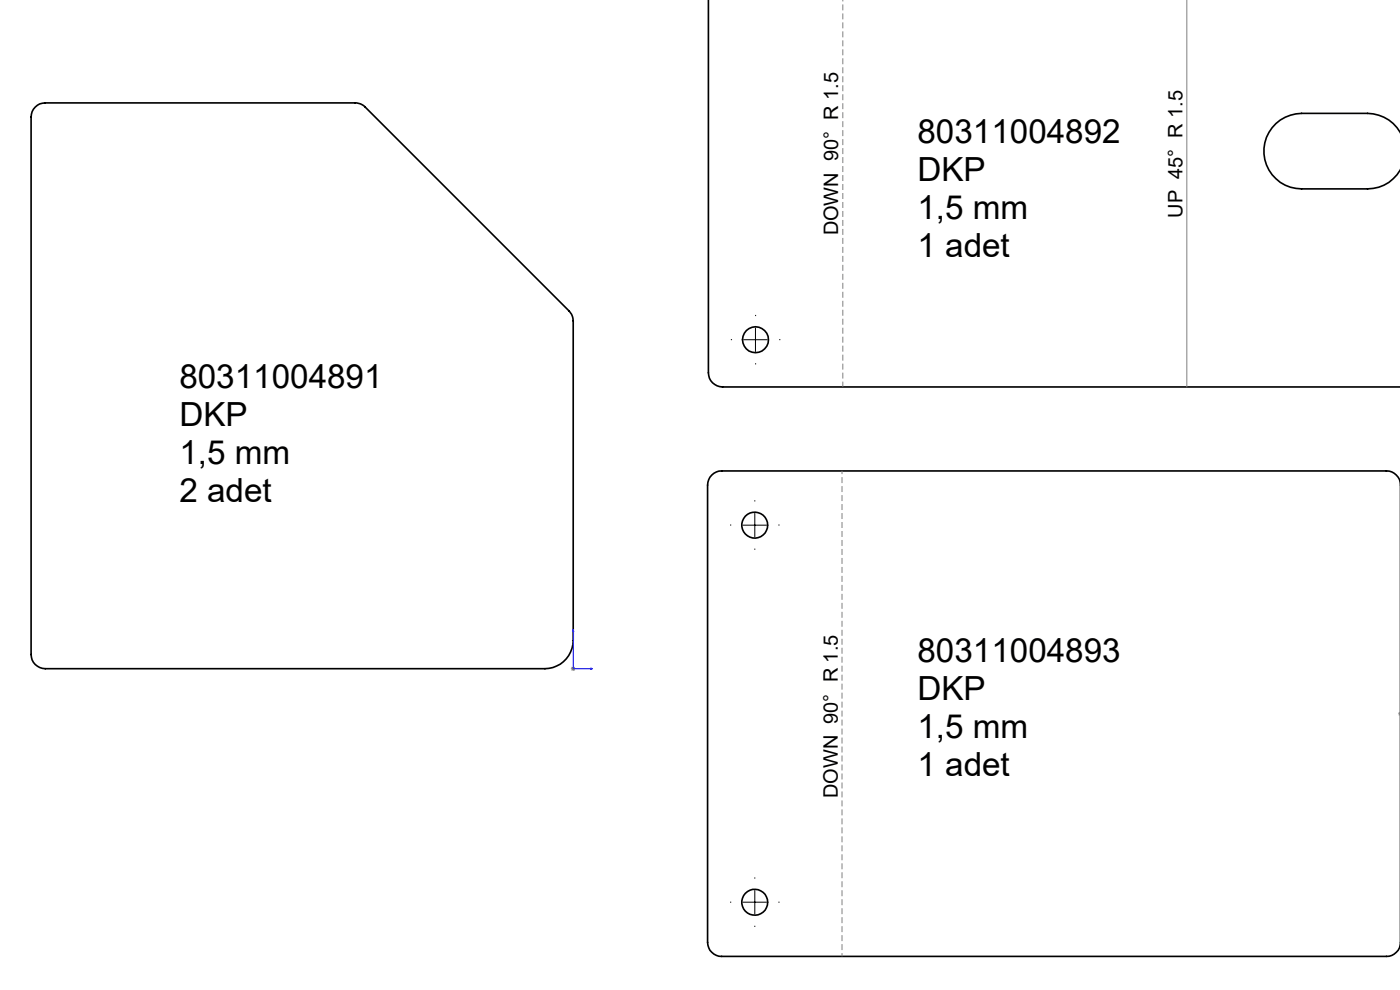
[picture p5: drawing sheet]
<svg xmlns="http://www.w3.org/2000/svg" width="297mm" height="210mm" viewBox="0 0 297 210" stroke-linecap="round" stroke-linejoin="round" font-family="sans-serif">
<g fill="none" stroke="#000" stroke-width=".35">
<path d="M150.3 -.1v79.2a3 3 0 0 0 3 3h143.8M7.5 22.7a2.73 2.73 0 0 1 2.1-.9h65.8a2.87 2.87 0 0 1 2.1 .9l43.2 43.3a3.1 3.1 0 0 1 .9 2.1v67.7a6 6 0 0 1-6 6h-106a3 3 0 0 1-3-3v-114a2.87 2.87 0 0 1 .9-2.1zM297.1 28.1a8 8 0 0 0-7-4h-14a8 8 0 0 0-8 8 8 8 0 0 0 8 8h14a7.9 7.9 0 0 0 7-4M297.1 102.4a2.98 2.98 0 0 0-3-2.5h-141a3 3 0 0 0-3 3v97a3 3 0 0 0 3 3h141a2.98 2.98 0 0 0 3-2.5"/>
<circle cx="160.3" cy="72.1" r="2.75"/>
<circle cx="160.1" cy="111.4" r="2.74"/>
<circle cx="160.1" cy="191.4" r="2.74"/>
</g>
<path d="M121.6 133.5l.1 .4h-.2zM121.6 133.5v8.3h4.2M125.3 141.7l.5 .1-.5 .1zM297.1 151.4h.1" fill="none" stroke="#00f" stroke-width=".21"/>
<path d="M251.8 0v82.1M121.1 141.8h1M121.2 141.5l.8 .7M121.6 141.3v1M122 141.5l-.8 .7M296.6 151.4h.5M296.8 151.1l.3 .2M297.1 151.5l-.3 .3" fill="none" stroke="#808080" stroke-width=".21"/>
<path d="M155.3 72h-.3M160.3 67v-.2M160.3 77v.3M165.3 72h.2M155.1 111.4h-.2M160.1 106.4v-.3M160.1 116.4v.2M165.1 111.4h.3M155.1 191.4h-.2M160.1 186.4v-.3M160.1 196.4v.2M165.1 191.4h.3" fill="none" stroke="#000" stroke-width=".21" stroke-dasharray="15.2 1.3 1.3 1.3" stroke-linecap="butt"/>
<path d="M178.8 82v-82" fill="none" stroke="#808080" stroke-width=".21" stroke-dasharray="1.3 .6" stroke-dashoffset=".2" stroke-linecap="butt"/>
<path d="M178.6 99.9v103" fill="none" stroke="#808080" stroke-width=".21" stroke-dasharray="1.3 .6" stroke-dashoffset=".6" stroke-linecap="butt"/>
<path d="M157.8 72.1h5M160.3 69.6v5M157.6 111.4h5M160.1 108.9v5M157.6 191.4h5M160.1 188.9v5" fill="none" stroke="#000" stroke-width=".21"/>
<g fill="#00f">
<path d="M125.3 141.7l.5 .1-.5 .1zM121.6 133.5l.1 .4h-.2z"/>
<path d="M255.3 -.1h.3zM252.6 -.1h.1zM297.1 183.7v.3zM297.1 175.5v.4zM297.1 125.3v.2zM297.1 117.1v.4zM297.1 125.3v.2zM297.1 117.1v.4z"/>
</g>
<g font-size="7.1">
<text x="194.6" y="30.3">80311004892</text>
<text x="194.6" y="38.4">DKP</text>
<text x="194.6" y="46.5">1,5 mm</text>
<text x="194.6" y="54.5">1 adet</text>
<text x="38.1" y="82.3">80311004891</text>
<text x="38.1" y="90.4">DKP</text>
<text x="38.1" y="98.4">1,5 mm</text>
<text x="38.1" y="106.5">2 adet</text>
<text x="194.6" y="140.3">80311004893</text>
<text x="194.6" y="148.4">DKP</text>
<text x="194.6" y="156.5">1,5 mm</text>
<text x="194.6" y="164.5">1 adet</text>
</g>
<g font-size="4.2">
<text x="250.8" y="46.2" transform="rotate(-90 250.8 46.2)">UP 45° R 1.5</text>
<text x="177.8" y="49.9" transform="rotate(-90 177.8 49.9)">DOWN 90° R 1.5</text>
<text x="177.7" y="169.3" transform="rotate(-90 177.7 169.3)">DOWN 90° R 1.5</text>
</g>
</svg>
